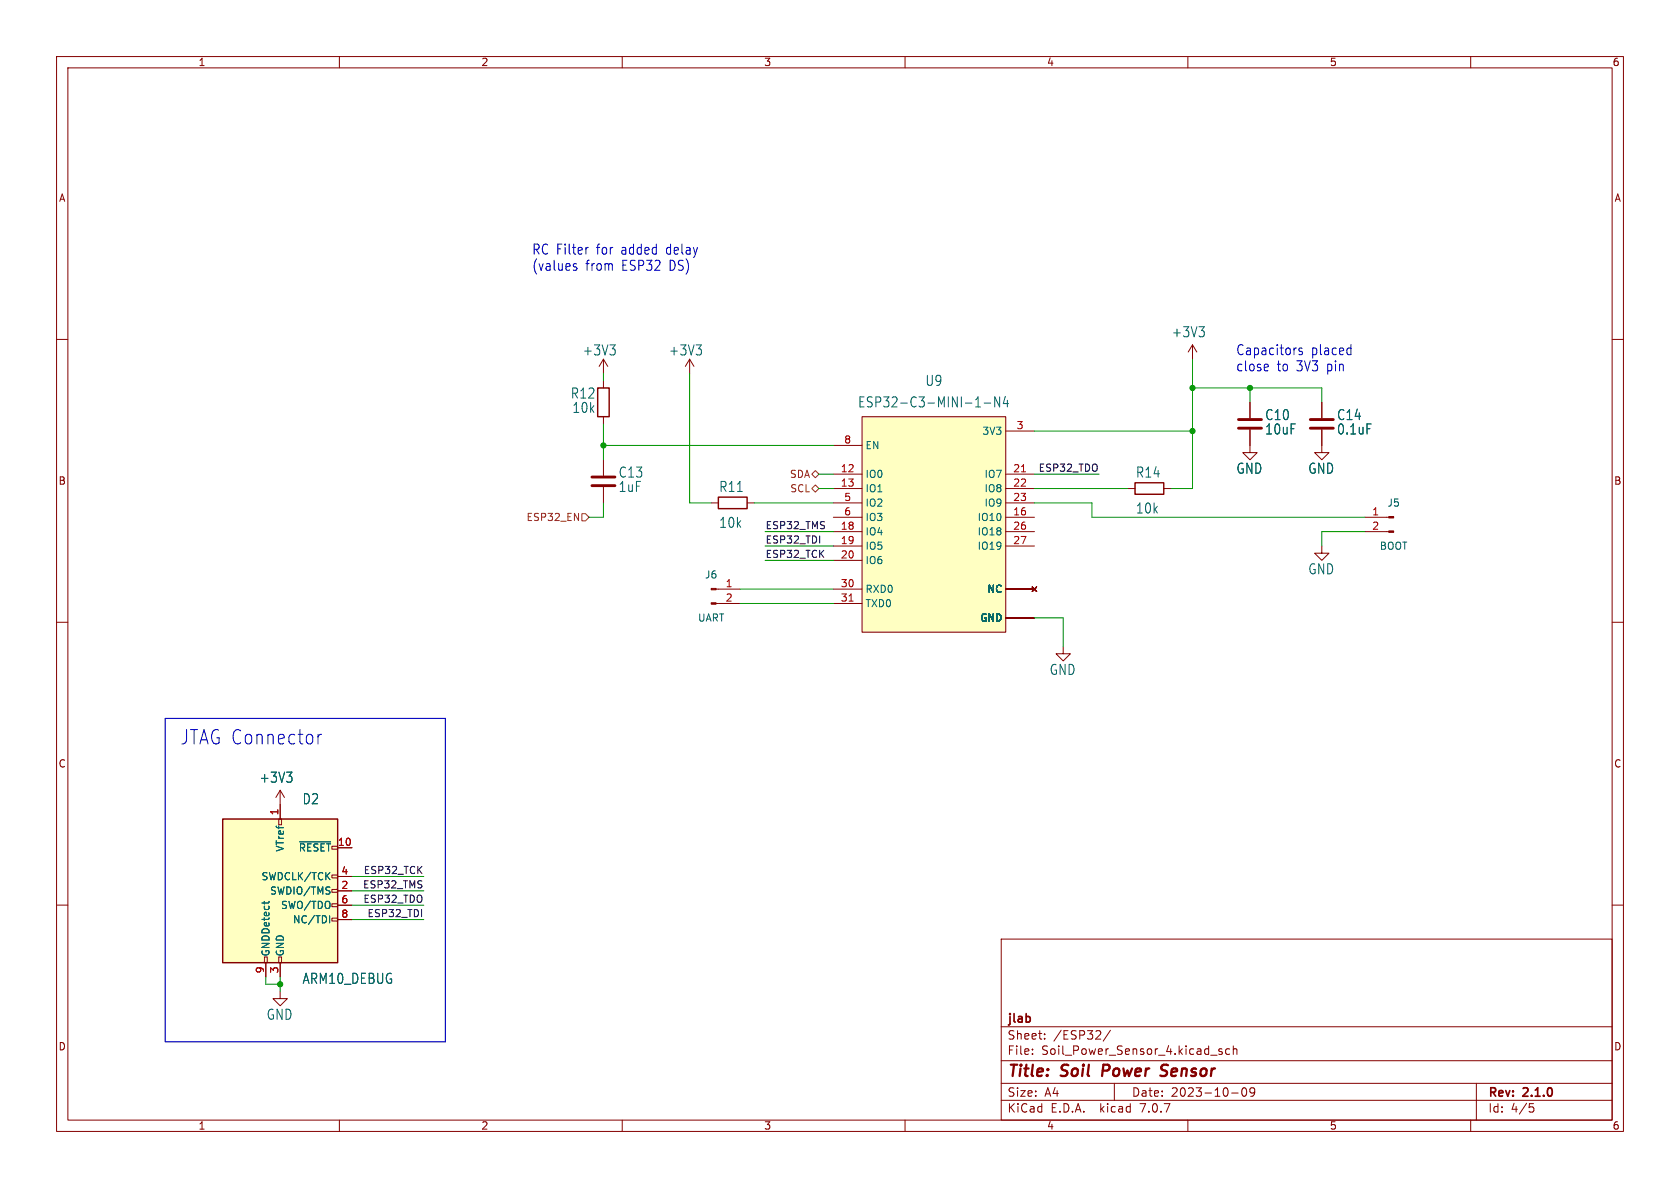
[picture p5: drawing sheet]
<svg xmlns="http://www.w3.org/2000/svg" width="297mm" height="210mm" viewBox="0 0 297 210" stroke-linecap="round" stroke-linejoin="round" font-family="sans-serif">
<g fill="none" stroke="#840000" stroke-width=".18">
<path d="M10 10h277v190h-277zM12 12h273v186h-273zM60 10v2M110 10v2M160 10v2M210 10v2M260 10v2M10 60h2M285 60h2M106.7 63.5l-.8 1.3M106.7 63.5v2.5M106.7 67.3v1.3"/>
<path d="M106.7 73.7v1.2M106.7 63.5l.7 1.3M121.9 63.5l-.7 1.3M121.9 63.5v2.5M121.9 63.5l.8 1.3M147.3 78.7h5.1M152.4 73.7h25.4v38.1h-25.4zM177.8 76.2h5.1M210.8 61l-.7 1.2M210.8 61v2.5M210.8 61l.8 1.2M221 75.9v4.1h1.2l-1.2 1.3-1.3-1.3h1.3"/>
<path d="M221 71.1v2.8M233.7 75.9v4.1h1.2l-1.2 1.3-1.3-1.3h1.3M233.7 71.1v2.8M106.7 81.3v2.8M106.7 86.1v2.8M125.7 88.9h1.3M132.1 88.9h1.2M147.3 94h5.1M147.3 91.4h5.1M147.3 88.9h5.1M147.3 83.8h5.1M147.3 86.4h5.1"/>
<path d="M147.3 96.5h5.1M147.3 99.1h5.1M177.8 94h5.1M177.8 91.4h5.1M177.8 88.9h5.1M177.8 83.8h5.1M177.8 86.4h5.1M177.8 96.5h5.1M199.4 86.4h1.3M205.7 86.4h1.3M233.7 96.5v1.3h1.2l-1.2 1.3-1.3-1.3h1.3M241.3 94h4.2"/>
<path d="M241.3 91.4h4.2M10 110h2M126.6 106.7h4.2M126.6 104.1h4.2M147.3 106.7h5.1M147.3 104.1h5.1M177.8 104.1h5.1M177.8 109.2h5.1M182.5 103.8l.8 .7M183.3 103.8l-.8 .7M188 114.3v1.3h1.2l-1.2 1.2-1.3-1.2h1.3M285 110h2"/>
<path d="M49.5 139.7v5.1M49.5 139.7l-.7 1.3M49.5 139.7l.8 1.3M10 160h2M49.3 144.8h.5v1h-.5zM58.7 154.7h1v.5h-1zM58.7 159.8h1v.5h-1zM58.7 157.2h1v.5h-1zM59.7 149.9h2.5M59.7 157.5h2.5M59.7 154.9h2.5M285 160h2"/>
<path d="M46.7 169.2h.5v1h-.5zM47 170.2v2.5M49.3 169.2h.5v1h-.5zM49.5 175.3v1.2h1.3l-1.3 1.3-1.2-1.3h1.2M49.5 170.2v2.5M58.7 162.3h1v.5h-1zM59.7 160h2.5M59.7 162.6h2.5M177 166h108v32h-108zM60 198v2M110 198v2M160 198v2"/>
<path d="M177 194.5h108M177 191.5h108M177 187.5h108M177 181.5h108M182.5 186.3v.1M182.5 185.5v.1M184.7 183.6v.1M184.7 182.8v.1M196.3 182.1l-1.3 2M197 191.5v3M210 198v2M216 185.5l-.3-.1-.2 .2v.2l.5 .2v.3h-.5"/>
<path d="M217.4 185.5l-.4-.1-.3 .3v.4l.1 .2h.6M217.7 193.2h1.2M218 185.5l.2-.1 .4 .1 .1 .9M218 184.9v1.5M219.7 192.4l.2-.1a.81 .81 0 0 1 .6 .6 .81 .81 0 0 1-.3 .8l-.2 .1a.81 .81 0 0 1-.3-1.4zM221.8 192.9l-.3 .3h-.3l-.2-.3 .1-.5 .4-.1 .2 .1a.99 .99 0 0 1-.3 1.4h-.3M260 198v2M261 191.5v6.5M270.4 195.1h.7M270.5 195.7h.4l.3 .3-.2 .5-.5 .1"/>
</g>
<path d="M195.1 188.2l-.3 2M206.2 190a.85 .85 0 0 1-1.1 .1M206.2 188.2l-.7 .1a.46 .46 0 0 0-.2 .5 .46 .46 0 0 0 .3 .4l.6 .2" fill="none" stroke="#840000" stroke-width=".4"/>
<g fill="#840000" stroke="#840000" stroke-width=".18">
<path d="M125.7 106.6h.9v.2h-.9z"/>
<path d="M125.7 104h.9v.3h-.9z"/>
<path d="M245.5 93.9h.9v.2h-.9z"/>
<path d="M245.5 91.3h.9v.3h-.9z"/>
</g>
<path d="M218.9 75.7h4.1M218.9 74.2h4.1M231.6 75.7h4.1M231.6 74.2h4.1M104.6 85.9h4.1M104.6 84.3h4.1" fill="none" stroke="#840000" stroke-width=".51"/>
<g fill="none" stroke="#006464" stroke-width=".18">
<path d="M212 57.8h.9l-.5 .6M212.8 58.6v.8M107.8 61h1l-.5 .6M108.7 61.8v.8M123.1 61h.9l-.5 .6M123.9 61.8v.8M172.5 71.9h.8M172.6 70.6l.3-.4v1.7M174 71.3h1.1M176.7 70.2v1.7l-.8-1.7v1.7M177.7 70.1l-.3 1.2h.9M178.1 70.7v1.2"/>
<path d="M50.7 136.5h.9l-.5 .7M51.5 137.3v.8M46.7 159.3v.5M47.6 159.3l-.1 .3M53 148.8h5.4M58.3 161.9v1.2"/>
</g>
<path d="M105.7 68.6h2v5.1h-2zM127 87.9h5.1v2h-5.1zM200.7 85.3h5v2.1h-5zM39.4 144.8h20.3v25.4h-20.3z" fill="none" stroke="#840000" stroke-width=".25"/>
<g fill="#ffffc2" stroke="#ffffc2" stroke-width=".18">
<path d="M39.4 144.8h20.3v25.4h-20.3z"/>
<path d="M152.4 73.7h25.4v38.1h-25.4z"/>
</g>
<path d="M180.6 83.4h.7M150.1 106.3h.7" fill="none" stroke="#a90000" stroke-width=".18"/>
<path d="M102.9 90.8h.6l.6 .6-.6 .7h-.6zM143.5 83.8l.6-.6 .7 .6-.7 .7zM143.5 86.4l.6-.7 .7 .7-.7 .6z" fill="none" stroke="#725600" stroke-width=".18"/>
<path d="M101.4 47.1l.4 .1a.31 .31 0 0 1 .2 .3 .31 .31 0 0 1-.2 .3h-.3M101.4 46.7h.5M104 43.7l-.3 .1M224 64.4l.2 .1v.3l-.7 .2M224.2 65.5l-.2 .1M230.2 61.6l-.4-.1a.31 .31 0 0 0-.2 .3 .31 .31 0 0 0 .2 .3h.3a.31 .31 0 0 1 .2 .3 .31 .31 0 0 1-.2 .3l-.5-.1M238.7 61.5l.1 .1M238.8 60.9v1.8M238.8 62.6l-.1 .1M56.2 129.8v1.7M56.8 129.8a.56 .56 0 0 0-.6 .5" fill="none" stroke="#0000c2" stroke-width=".18"/>
<path d="M29.2 127h49.5v57.2h-49.5z" fill="none" stroke="#0000c2" stroke-width=".2"/>
<g fill="none" stroke="#009600" stroke-width=".18">
<path d="M106.7 66v1.3M106.7 74.9v6.4M106.7 78.7h40.6M121.9 66v22.9h3.8M182.9 76.2h27.9M210.8 63.5v22.9h-3.8M210.8 68.6h22.9v2.5M221 68.6v2.5M106.7 88.9v2.5h-2.6M133.3 88.9h14M135.3 94h12M135.3 99.1h12"/>
<path d="M135.3 96.5h12M144.8 83.8h2.5M144.8 86.4h2.5M182.9 83.8h11.4M182.9 86.4h16.5M182.9 88.9h10.1v2.5h48.3M241.3 94h-7.6v2.5M130.8 106.7h16.5M130.8 104.1h16.5M182.9 109.2h5.1v5.1M62.2 157.5h12.7M62.2 154.9h12.7"/>
<path d="M47 172.7v1.3h2.5M49.5 172.7v2.6M62.2 162.6h12.7M62.2 160h12.7"/>
</g>
<g fill="#009600" stroke="#009600" stroke-width=".18">
<circle cx="210.8" cy="76.2" r=".46"/>
<circle cx="221" cy="68.6" r=".46"/>
<circle cx="210.8" cy="68.6" r=".46"/>
<circle cx="49.5" cy="174" r=".46"/>
<circle cx="106.7" cy="78.7" r=".46"/>
</g>
<text font-size="3.5" fill="#0000c2" x="31.7" y="131.8">JTAG Connector</text>
<g font-size="2.8" fill="#840000">
<text x="178" y="190.9">Title:</text>
<text x="187.7" y="190.9">Soil</text>
<text x="195.7" y="190.9">Power</text>
<text x="206.9" y="190.9">Sensor</text>
</g>
<g font-size="2.5" fill="#0000c2">
<text x="94" y="45.1">RC Filter</text>
<text x="105.5" y="45.1">for</text>
<text x="110" y="45.1">added</text>
<text x="118.1" y="45.1">delay</text>
<text x="94" y="48">(values</text>
<text x="103.5" y="48">from</text>
<text x="110" y="48">ESP32</text>
<text x="118.5" y="48">DS)</text>
<text x="218.4" y="62.9">Capacitors</text>
<text x="218.4" y="65.8">close</text>
<text x="225.7" y="65.8">to</text>
<text x="229.3" y="65.8">3V3</text>
<text x="231.8" y="62.9">placed</text>
<text x="234.7" y="65.8">pin</text>
</g>
<g font-size="2.5" fill="#006464">
<text x="207.1" y="59.8">+3V3</text>
<text x="102.9" y="63.1">+3V3</text>
<text x="118.2" y="63.1">+3V3</text>
<text x="100.8" y="70.7">R12</text>
<text x="163.5" y="68.4">U9</text>
<text x="101.1" y="73.2">10k</text>
<text x="151.6" y="72.2">ESP32-C3-MINI-1-N4</text>
<text x="223.6" y="77">10uF</text>
<text x="223.6" y="74.5">C10</text>
<text x="236.3" y="74.5">C14</text>
<text x="236.3" y="77">0.1uF</text>
<text x="218.5" y="84">GND</text>
<text x="231.2" y="84">GND</text>
<text x="109.3" y="84.6">C13</text>
<text x="109.3" y="87.2">1uF</text>
<text x="127.1" y="87.2">R11</text>
<text x="200.7" y="84.6">R14</text>
<text x="127.1" y="93.5">10k</text>
<text x="200.7" y="91">10k</text>
<text x="231.2" y="101.7">GND</text>
<text x="185.5" y="119.5">GND</text>
<text x="45.8" y="138.6">+3V3</text>
<text x="53.4" y="142.4">D2</text>
<text x="53.4" y="174.1">ARM10_DEBUG</text>
<text x="47" y="180.5">GND</text>
</g>
<g font-size="2.1" fill="#840000">
<text x="178" y="184">Sheet:</text>
<text x="178" y="181.2">jlab</text>
<text x="186.2" y="184">/ESP32/</text>
<text x="178" y="186.7">File:</text>
<text x="184.1" y="186.7">Soil_Power_Sensor_4.kicad_sch</text>
<text x="178" y="196.9">KiCad</text>
<text x="178" y="194.1">Size:</text>
<text x="184.7" y="194.1">A4</text>
<text x="185.7" y="196.9">E.D.A.</text>
<text x="194.6" y="196.9">kicad</text>
<text x="200" y="194.1">Date:</text>
<text x="201.8" y="196.9">7.0.7</text>
<text x="207" y="194.1">2023-10-09</text>
<text x="263" y="194.3">Rev:</text>
<text x="263" y="196.9">Id:</text>
<text x="267.1" y="196.9">4/5</text>
<text x="269.4" y="194.3">2.1.0</text>
</g>
<g font-size="1.8" fill="#840000">
<text x="35" y="11.9">1</text>
<text x="85" y="11.9">2</text>
<text x="135" y="11.9">3</text>
<text x="185" y="11.9">4</text>
<text x="235" y="11.9">5</text>
<text x="285" y="11.9">6</text>
<text x="10.3" y="35.9">A</text>
<text x="285.3" y="35.9">A</text>
<text x="10.3" y="85.9">B</text>
<text x="285.3" y="85.9">B</text>
<text x="10.3" y="135.9">C</text>
<text x="285.3" y="135.9">C</text>
<text x="10.3" y="185.9">D</text>
<text x="285.3" y="185.9">D</text>
<text x="35" y="199.9">1</text>
<text x="85" y="199.9">2</text>
<text x="135" y="199.9">3</text>
<text x="185" y="199.9">4</text>
<text x="235" y="199.9">5</text>
<text x="285" y="199.9">6</text>
</g>
<g font-size="1.8" fill="#006464">
<text x="173.6" y="77.1">3V3</text>
<text x="152.9" y="79.6">EN</text>
<text x="152.9" y="84.7">IO0</text>
<text x="152.9" y="87.2">IO1</text>
<text x="152.9" y="89.8">IO2</text>
<text x="173.9" y="84.7">IO7</text>
<text x="173.9" y="87.2">IO8</text>
<text x="173.9" y="89.8">IO9</text>
<text x="245.2" y="89.8">J5</text>
<text x="152.9" y="94.8">IO4</text>
<text x="152.9" y="92.3">IO3</text>
<text x="172.7" y="92.3">IO10</text>
<text x="172.7" y="94.8">IO18</text>
<text x="152.9" y="97.4">IO5</text>
<text x="152.9" y="99.9">IO6</text>
<text x="172.7" y="97.4">IO19</text>
<text x="243.8" y="97.4">BOOT</text>
<text x="124.5" y="102.5">J6</text>
<text x="152.9" y="105">RXD0</text>
<text x="152.9" y="107.5">TXD0</text>
<text x="174.5" y="105">NC</text>
<text x="123.3" y="110.1">UART</text>
<text x="173.2" y="110.1">GND</text>
<text x="46.1" y="155.8">SWDCLK/TCK</text>
<text x="50.4" y="150.7" transform="rotate(-90 50.4 150.7)">VTref</text>
<text x="52.7" y="150.7">~{RESET}</text>
<text x="47.6" y="158.3">SWDIO/TMS</text>
<text x="49.6" y="160.9">SWO/TDO</text>
<text x="51.7" y="163.4">NC/TDI</text>
<text x="47.9" y="169.2" transform="rotate(-90 47.9 169.2)">GNDDetect</text>
<text x="50.4" y="169.2" transform="rotate(-90 50.4 169.2)">GND</text>
</g>
<g font-size="1.8" fill="#a90000">
<text x="179.6" y="75.9">3</text>
<text x="148.5" y="83.6">12</text>
<text x="149.2" y="78.5">8</text>
<text x="179" y="83.6">21</text>
<text x="148.5" y="86.1">13</text>
<text x="149.2" y="88.6">5</text>
<text x="179" y="86.1">22</text>
<text x="179" y="88.6">23</text>
<text x="148.5" y="93.7">18</text>
<text x="149.2" y="91.2">6</text>
<text x="179" y="91.2">16</text>
<text x="179" y="93.7">26</text>
<text x="242.5" y="91.2">1</text>
<text x="242.5" y="93.7">2</text>
<text x="148.5" y="96.3">19</text>
<text x="148.5" y="98.8">20</text>
<text x="179" y="96.3">27</text>
<text x="128.2" y="103.9">1</text>
<text x="128.2" y="106.4">2</text>
<text x="148.5" y="103.9">30</text>
<text x="148.5" y="106.4">31</text>
<text x="49.3" y="144.2" transform="rotate(-90 49.3 144.2)">1</text>
<text x="59.6" y="149.6">10</text>
<text x="60.3" y="154.7">4</text>
<text x="60.3" y="157.2">2</text>
<text x="60.3" y="159.8">6</text>
<text x="60.3" y="162.3">8</text>
<text x="46.7" y="172.2" transform="rotate(-90 46.7 172.2)">9</text>
<text x="49.3" y="172.2" transform="rotate(-90 49.3 172.2)">3</text>
</g>
<g font-size="1.8" fill="#0f0f0f">
<text x="183.5" y="83.5">ESP32_TDO</text>
<text x="135.3" y="93.6">ESP32_TMS</text>
<text x="135.3" y="96.2">ESP32_TDI</text>
<text x="135.3" y="98.7">ESP32_TCK</text>
<text x="64.2" y="154.6">ESP32_TCK</text>
<text x="64.1" y="157.1">ESP32_TMS</text>
<text x="64.1" y="159.7">ESP32_TDO</text>
<text x="64.9" y="162.2">ESP32_TDI</text>
</g>
<g font-size="1.8" fill="#725600">
<text x="139.5" y="84.7">SDA</text>
<text x="139.6" y="87.2">SCL</text>
<text x="93" y="92.3">ESP32_EN</text>
</g>
</svg>
